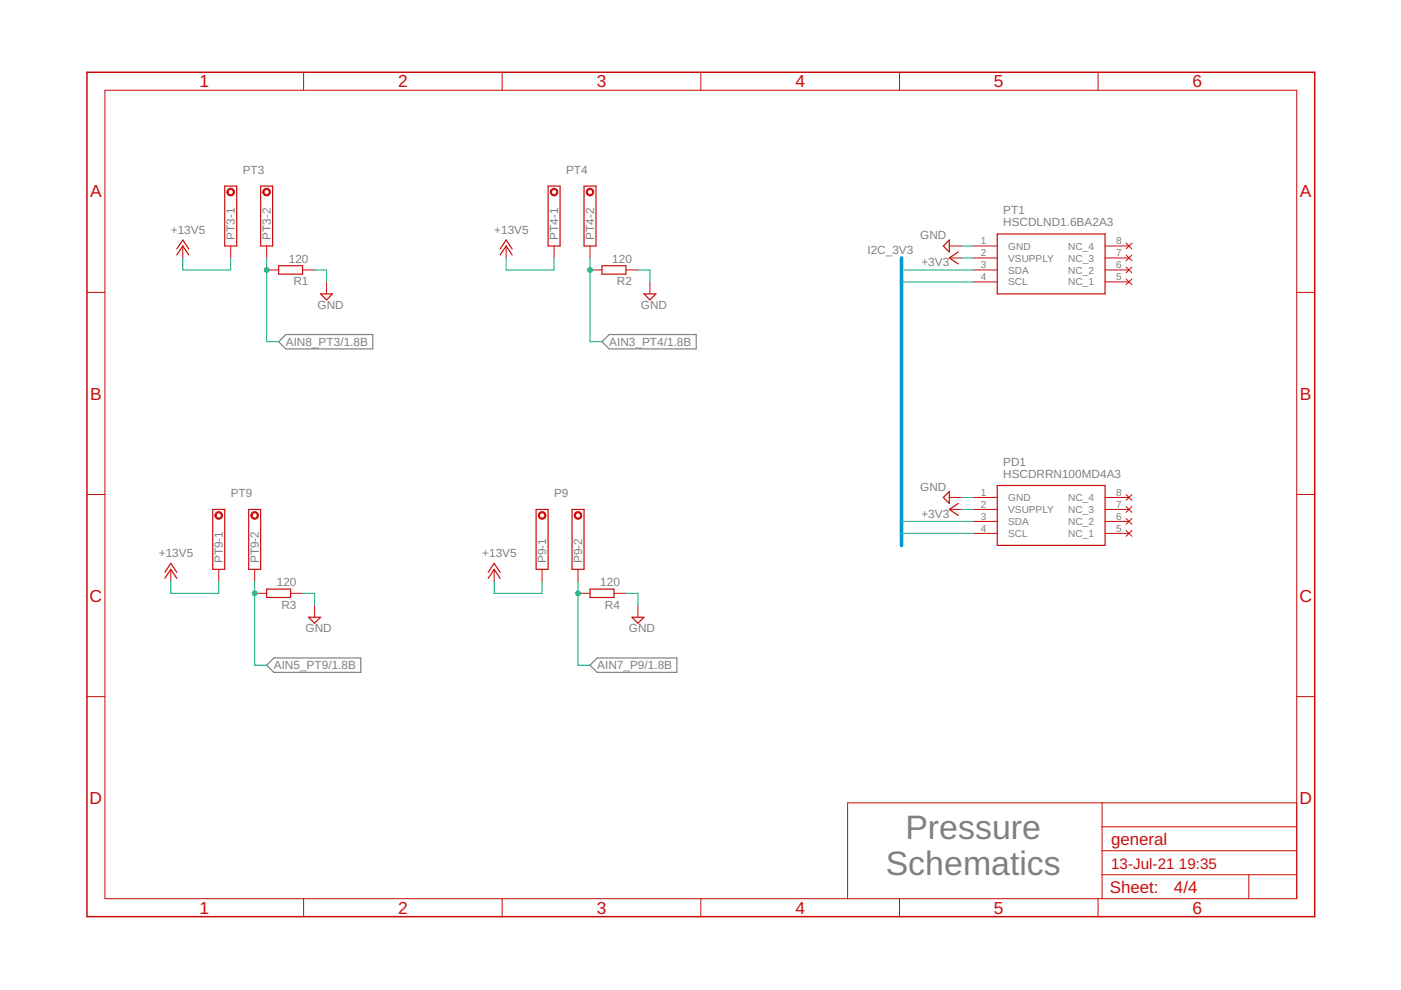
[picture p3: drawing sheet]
<svg xmlns="http://www.w3.org/2000/svg" width="297mm" height="210mm" viewBox="0 0 297 210" stroke-linecap="round" stroke-linejoin="round" font-family="sans-serif">
<path d="M59.1 72.5l1.5-1.6h18.4v3.1h-18.4zM129.2 70.9h18.4v3.1h-18.4l-1.6-1.5zM126.6 139.5h16.9v3.1h-16.9l-1.5-1.6zM56.5 141l1.6-1.5h18.4v3.1h-18.4z" fill="none" stroke="#808080" stroke-width=".25"/>
<g fill="none" stroke="#c90d0c" stroke-width=".25">
<path d="M47.6 39.5h2.6v12.7h-2.6zM55.3 39.5h2.5v12.7h-2.5zM116.2 39.5h2.5v12.7h-2.5zM123.8 39.5h2.6v12.7h-2.6zM37.5 54.1l1.3-1.9 1.2 1.9M37.5 52.8l1.3-1.9 1.2 1.9M59.1 56.3h5.1v1.8h-5.1zM106 54.1l1.3-1.9 1.3 1.9M106 52.8l1.3-1.9 1.3 1.9M127.6 56.3h5.1v1.8h-5.1zM201.3 50.9v2.5l-1.3-1.2zM203.2 53.4l-1.9 1.3 1.9 1.3"/>
<path d="M211.4 49.6h22.9v12.7h-22.9zM68 62.3h2.5l-1.3 1.3zM136.5 62.3h2.6l-1.3 1.3zM45.1 108h2.5v12.7h-2.5zM52.7 108h2.6v12.7h-2.6zM113.7 108h2.5v12.7h-2.5zM121.3 108h2.5v12.7h-2.5zM201.3 104.2v2.5l-1.3-1.2zM203.2 106.7l-1.9 1.3 1.9 1.3M211.4 102.9h22.9v12.7h-22.9zM34.9 122.6l1.3-1.9 1.3 1.9M34.9 121.3l1.3-1.9 1.3 1.9"/>
<path d="M56.5 124.9h5.1v1.8h-5.1zM65.4 130.9h2.6l-1.3 1.2zM103.5 122.6l1.3-1.9 1.2 1.9M103.5 121.3l1.3-1.9 1.2 1.9M125.1 124.9h5.1v1.8h-5.1zM134 130.9h2.5l-1.2 1.2z"/>
</g>
<g fill="none" stroke="#c90d0c" stroke-width=".21">
<path d="M22.2 19.1h252.7v171.4h-252.7zM64.4 15.3v3.8M106.5 15.3v3.8M148.6 15.3v3.8M190.7 15.3v3.8M232.8 15.3v3.8M38.8 52.2v2.5M48.9 52.2v2.5M56.5 57.2h2.6M56.5 52.2v2.5M64.2 57.2h2.5M69.2 59.8v2.5"/>
<path d="M107.3 52.2v2.5M117.5 52.2v2.5M125.1 57.2h2.5M125.1 52.2v2.5M132.7 57.2h2.6M137.8 59.8v2.5M201.3 52.2h2.5M201.3 54.7h2.5M206.4 57.2h5M206.4 52.2h5M206.4 54.7h5M206.4 59.8h5"/>
<path d="M234.3 57.2h5.1M234.3 52.2h5.1M234.3 54.7h5.1M234.3 59.8h5.1M238.8 59.2l1.2 1.2M238.8 56.6l1.2 1.2M238.8 54.1l1.2 1.2M238.8 51.5l1.2 1.3M240 59.2l-1.2 1.2M240 56.6l-1.2 1.2M240 54.1l-1.2 1.2M240 51.5l-1.2 1.3"/>
<path d="M18.4 62h3.8M274.9 62h3.8M18.4 104.8h3.8M201.3 105.5h2.5M201.3 108h2.5M206.4 105.5h5M206.4 108h5M206.4 110.6h5M206.4 113.1h5M234.3 105.5h5.1M234.3 108h5.1M234.3 110.6h5.1"/>
<path d="M234.3 113.1h5.1M238.8 112.5l1.2 1.2M238.8 109.9l1.2 1.3M238.8 107.4l1.2 1.2M238.8 104.9l1.2 1.2M240 112.5l-1.2 1.2M240 109.9l-1.2 1.3M240 107.4l-1.2 1.2M240 104.9l-1.2 1.2M274.9 104.8h3.8M36.2 120.7v2.6M46.4 120.7v2.6"/>
<path d="M54 125.8h2.5M54 120.7v2.6M61.6 125.8h2.6M66.7 128.3v2.6M104.8 120.7v2.6M114.9 120.7v2.6M122.6 125.8h2.5M122.6 120.7v2.6M130.2 125.8h2.5M135.3 128.3v2.6M18.4 147.7h3.8M274.9 147.7h3.8"/>
<path d="M233.7 170.2v20.3M233.7 175.3h41.2M274.9 170.2h-95.2v20.3M64.4 190.5v3.9M106.5 190.5v3.9M148.6 190.5v3.9M190.7 190.5v3.9M232.8 190.5v3.9M233.7 185.5h41.2M233.7 180.4h41.2M264.8 185.5v5"/>
</g>
<path d="M18.4 15.3h260.3v179.1h-260.3z" fill="none" stroke="#c90d0c" stroke-width=".32"/>
<g fill="#c90d0c" stroke="#c90d0c" stroke-width=".21">
<path d="M48.3 40.2a.82 .82 0 0 1 1.3 .1 .82 .82 0 0 1-.5 1.2 .82 .82 0 0 1-1-.8h.2a.55 .55 0 0 1 .8-.5 .55 .55 0 0 1 .2 .9 .55 .55 0 0 1-.9-.2l-.1-.2h-.2z" fill-rule="evenodd"/>
<path d="M55.9 40.2a.82 .82 0 0 1 1.3 .1 .82 .82 0 0 1-.4 1.2 .82 .82 0 0 1-1.1-.8h.3a.55 .55 0 0 1 .7-.5 .55 .55 0 0 1 .2 .9 .55 .55 0 0 1-.9-.2v-.2h-.3z" fill-rule="evenodd"/>
<path d="M116.9 40.2a.81 .81 0 0 1 1.3 .1 .81 .81 0 0 1-.5 1.2 .81 .81 0 0 1-1-.8h.2a.56 .56 0 0 1 .8-.4 .56 .56 0 0 1 .1 .9 .56 .56 0 0 1-.9-.3v-.2h-.2z" fill-rule="evenodd"/>
<path d="M124.5 40.2a.81 .81 0 0 1 1.3 .1 .81 .81 0 0 1-.5 1.2 .81 .81 0 0 1-1-.8h.2a.56 .56 0 0 1 .9-.4 .56 .56 0 0 1 .1 .9 .56 .56 0 0 1-.9-.3l-.1-.2h-.2z" fill-rule="evenodd"/>
<path d="M45.7 108.8a.82 .82 0 0 1 1.4 0 .82 .82 0 0 1-.5 1.3 .82 .82 0 0 1-1-.8h.2a.55 .55 0 0 1 .8-.6 .55 .55 0 0 1 .2 .9 .55 .55 0 0 1-1-.1v-.2h-.2z" fill-rule="evenodd"/>
<path d="M53.4 108.8a.82 .82 0 0 1 1.3 0 .82 .82 0 0 1-.5 1.3 .82 .82 0 0 1-1-.8h.2a.55 .55 0 0 1 .8-.6 .55 .55 0 0 1 .2 .9 .55 .55 0 0 1-.9-.1l-.1-.2h-.2z" fill-rule="evenodd"/>
<path d="M114.3 108.8a.81 .81 0 0 1 1.3 0 .81 .81 0 0 1-.4 1.2 .81 .81 0 0 1-1.1-.7h.3a.56 .56 0 0 1 .8-.5 .56 .56 0 0 1 .1 1 .56 .56 0 0 1-.9-.3v-.2h-.3z" fill-rule="evenodd"/>
<path d="M121.9 108.8a.81 .81 0 0 1 1.3 0 .81 .81 0 0 1-.4 1.2 .81 .81 0 0 1-1-.7h.2a.56 .56 0 0 1 .8-.5 .56 .56 0 0 1 .1 1 .56 .56 0 0 1-.9-.3v-.2h-.2z" fill-rule="evenodd"/>
</g>
<path d="M191.1 54.7v60.9" fill="none" stroke="#0696d7" stroke-width=".76"/>
<g fill="none" stroke="#0dab76" stroke-width=".21">
<path d="M38.8 54.7v2.5h10.1v-2.5M56.5 54.7v17.8h2.6M66.7 57.2h2.5v2.6M107.3 54.7v2.5h10.2v-2.5M125.1 54.7v17.8h2.5M135.3 57.2h2.5v2.6M191.1 57.2h15.3M191.1 59.8h15.3M203.8 52.2h2.6M203.8 54.7h2.6M191.1 110.6h15.3M191.1 113.1h15.3"/>
<path d="M203.8 105.5h2.6M203.8 108h2.6M36.2 123.3v2.5h10.2v-2.5M54 123.3v17.7h2.5M64.2 125.8h2.5v2.5M104.8 123.3v2.5h10.1v-2.5M122.6 123.3v17.7h2.5M132.7 125.8h2.6v2.5"/>
</g>
<g fill="#0dab76" stroke="#0dab76" stroke-width=".21">
<circle cx="56.5" cy="57.2" r=".51"/>
<circle cx="125.1" cy="57.2" r=".51"/>
<circle cx="54" cy="125.8" r=".51"/>
<circle cx="122.6" cy="125.8" r=".51"/>
</g>
<g font-size="7.2" fill="#808080">
<text x="192" y="177.8">Pressure</text>
<text x="187.8" y="185.5">Schematics</text>
</g>
<g font-size="3.7" fill="#c90d0c">
<text x="42.3" y="18.5">1</text>
<text x="84.4" y="18.5">2</text>
<text x="126.5" y="18.5">3</text>
<text x="168.6" y="18.5">4</text>
<text x="210.7" y="18.5">5</text>
<text x="252.9" y="18.5">6</text>
<text x="19.1" y="41.9">A</text>
<text x="275.6" y="41.9">A</text>
<text x="19.1" y="84.7">B</text>
<text x="275.6" y="84.7">B</text>
<text x="19" y="127.6">C</text>
<text x="275.5" y="127.6">C</text>
<text x="19" y="170.4">D</text>
<text x="275.5" y="170.4">D</text>
<text x="42.3" y="193.7">1</text>
<text x="84.4" y="193.7">2</text>
<text x="126.5" y="193.7">3</text>
<text x="168.6" y="193.7">4</text>
<text x="210.7" y="193.7">5</text>
<text x="252.9" y="193.7">6</text>
</g>
<g font-size="3.6" fill="#c90d0c">
<text x="235.6" y="179.1">general</text>
<text x="235.3" y="189.4">Sheet:</text>
<text x="248.9" y="189.3">4/4</text>
</g>
<g font-size="3.2" fill="#c90d0c">
<text x="235.6" y="184.2">13-Jul-21</text>
<text x="249.9" y="184.2">19:35</text>
</g>
<g font-size="2.5" fill="#808080">
<text x="51.5" y="36.9">PT3</text>
<text x="120" y="36.9">PT4</text>
<text x="212.7" y="48">HSCDLND1.6BA2A3</text>
<text x="212.7" y="45.4">PT1</text>
<text x="36.2" y="49.6">+13V5</text>
<text x="49.8" y="50.9" transform="rotate(-90 49.8 50.9)">PT3-1</text>
<text x="57.4" y="50.9" transform="rotate(-90 57.4 50.9)">PT3-2</text>
<text x="104.8" y="49.6">+13V5</text>
<text x="118.4" y="50.9" transform="rotate(-90 118.4 50.9)">PT4-1</text>
<text x="126" y="50.9" transform="rotate(-90 126 50.9)">PT4-2</text>
<text x="183.9" y="53.9">I2C_3V3</text>
<text x="195.1" y="50.8">GND</text>
<text x="61.2" y="55.7">120</text>
<text x="129.8" y="55.7">120</text>
<text x="195.4" y="56.5">+3V3</text>
<text x="62.2" y="60.5">R1</text>
<text x="67.3" y="65.5">GND</text>
<text x="130.8" y="60.5">R2</text>
<text x="135.9" y="65.5">GND</text>
<text x="60.6" y="73.4">AIN8_PT3/1.8B</text>
<text x="129.2" y="73.4">AIN3_PT4/1.8B</text>
<text x="212.7" y="101.3">HSCDRRN100MD4A3</text>
<text x="212.7" y="98.7">PD1</text>
<text x="48.9" y="105.5">PT9</text>
<text x="117.5" y="105.5">P9</text>
<text x="195.1" y="104.1">GND</text>
<text x="195.4" y="109.8">+3V3</text>
<text x="33.7" y="118.2">+13V5</text>
<text x="47.3" y="119.4" transform="rotate(-90 47.3 119.4)">PT9-1</text>
<text x="54.9" y="119.4" transform="rotate(-90 54.9 119.4)">PT9-2</text>
<text x="102.2" y="118.2">+13V5</text>
<text x="115.8" y="119.4" transform="rotate(-90 115.8 119.4)">P9-1</text>
<text x="123.4" y="119.4" transform="rotate(-90 123.4 119.4)">P9-2</text>
<text x="58.7" y="124.3">120</text>
<text x="127.3" y="124.3">120</text>
<text x="59.7" y="129.1">R3</text>
<text x="128.3" y="129.1">R4</text>
<text x="64.8" y="134">GND</text>
<text x="133.4" y="134">GND</text>
<text x="58.1" y="141.9">AIN5_PT9/1.8B</text>
<text x="126.6" y="141.9">AIN7_P9/1.8B</text>
</g>
<g font-size="2.1" fill="#808080">
<text x="207.9" y="51.8">1</text>
<text x="213.8" y="52.9">GND</text>
<text x="226.5" y="52.9">NC_4</text>
<text x="236.6" y="51.8">8</text>
<text x="207.9" y="54.3">2</text>
<text x="207.9" y="56.9">3</text>
<text x="207.9" y="59.4">4</text>
<text x="213.8" y="55.4">VSUPPLY</text>
<text x="213.8" y="58">SDA</text>
<text x="226.5" y="58">NC_2</text>
<text x="226.5" y="55.5">NC_3</text>
<text x="236.6" y="59.4">5</text>
<text x="236.6" y="56.9">6</text>
<text x="236.6" y="54.3">7</text>
<text x="213.8" y="60.5">SCL</text>
<text x="226.5" y="60.5">NC_1</text>
<text x="207.9" y="105.1">1</text>
<text x="207.9" y="107.7">2</text>
<text x="213.8" y="106.2">GND</text>
<text x="226.5" y="106.2">NC_4</text>
<text x="236.6" y="107.7">7</text>
<text x="236.6" y="105.1">8</text>
<text x="207.9" y="110.2">3</text>
<text x="207.9" y="112.7">4</text>
<text x="213.8" y="108.8">VSUPPLY</text>
<text x="213.8" y="111.3">SDA</text>
<text x="213.8" y="113.9">SCL</text>
<text x="226.5" y="113.9">NC_1</text>
<text x="226.5" y="111.3">NC_2</text>
<text x="226.5" y="108.8">NC_3</text>
<text x="236.6" y="112.7">5</text>
<text x="236.6" y="110.2">6</text>
</g>
</svg>
